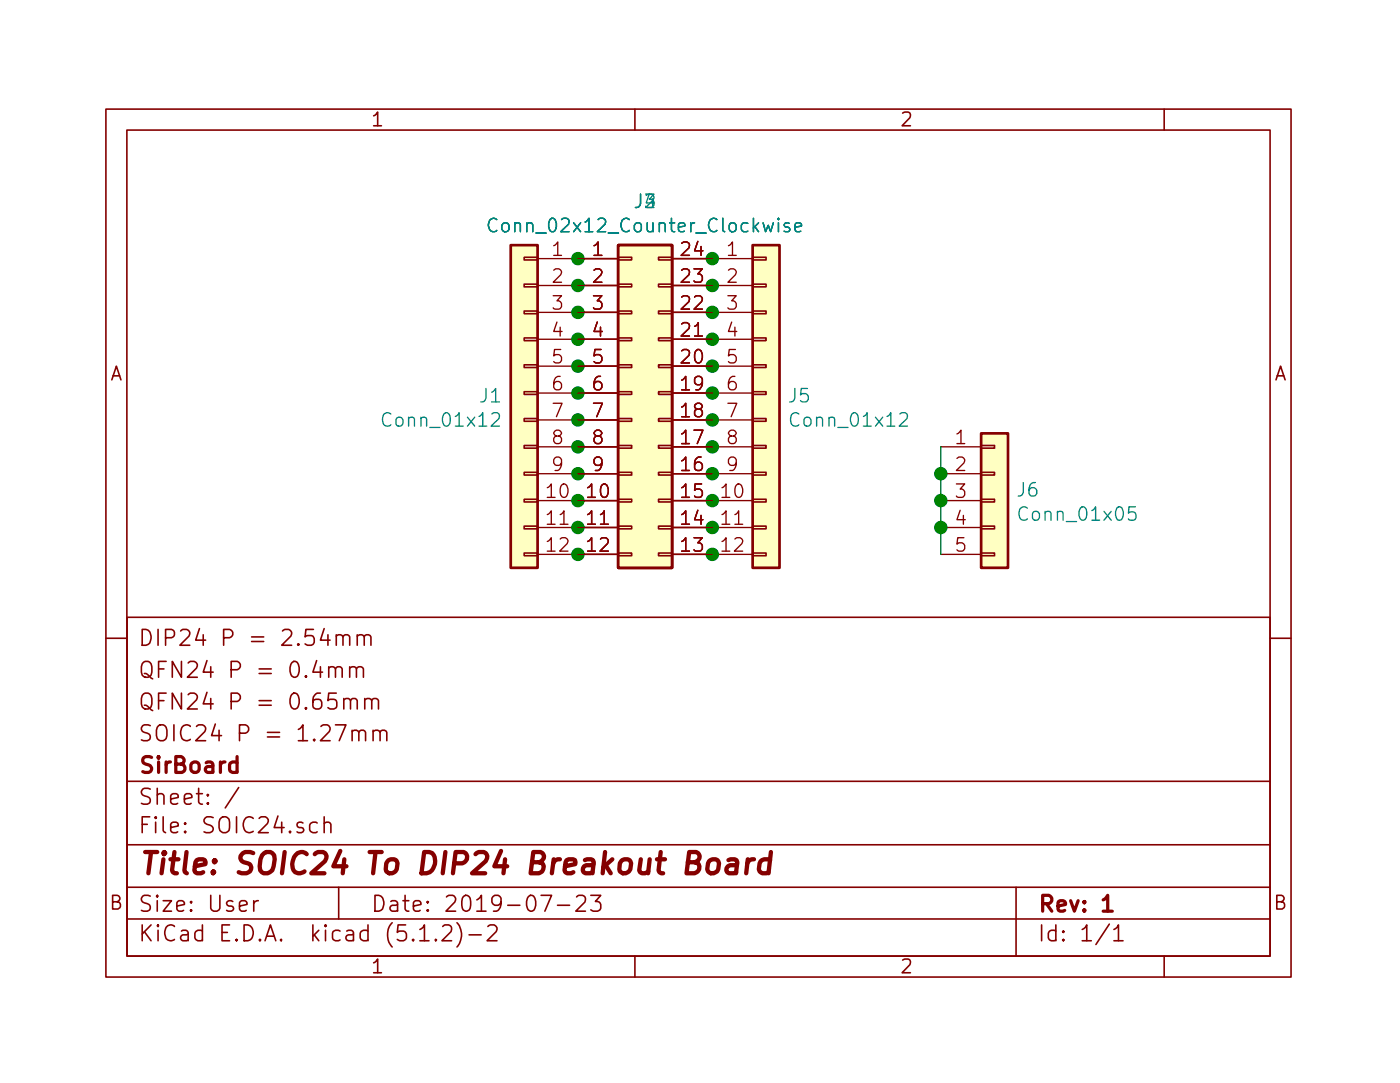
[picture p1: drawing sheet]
EESchema Schematic File Version 4
LIBS:SOIC24-cache
EELAYER 29 0
EELAYER END
$Descr User 5197 4016
encoding utf-8
Sheet 1 1
Title "SOIC24 To DIP24 Breakout Board"
Date "2019-07-23"
Rev "1"
Comp "SirBoard"
Comment1 "SOIC24 P = 1.27mm"
Comment2 "QFN24 P = 0.65mm"
Comment3 "QFN24 P = 0.4mm"
Comment4 "DIP24 P = 2.54mm"
$EndDescr
$Comp
L Connector_Generic:Conn_01x12 J5
U 1 1
P 2850 1450
F 0 "J5" H 2929 1442 50  0000 L CNN
F 1 "Conn_01x12" H 2929 1352 50  0000 L CNN
F 2 "Connector_PinHeader_2.54mm:PinHeader_1x12_P2.54mm_Vertical" H 2850 1450 50  0001 C CNN
F 3 "~" H 2850 1450 50  0001 C CNN
	1    2850 1450
	1    0    0    -1  
$EndComp
$Comp
L Connector_Generic:Conn_01x12 J1
U 1 1
P 1950 1450
F 0 "J1" H 2029 1442 50  0000 L CNN
F 1 "Conn_01x12" H 2029 1352 50  0000 L CNN
F 2 "Connector_PinHeader_2.54mm:PinHeader_1x12_P2.54mm_Vertical" H 1950 1450 50  0001 C CNN
F 3 "~" H 1950 1450 50  0001 C CNN
	1    1950 1450
	-1   0    0    -1  
$EndComp
$Comp
L Connector_Generic:Conn_02x12_Counter_Clockwise J3
U 1 1
P 2350 1450
F 0 "J3" H 2400 2165 50  0000 C CNN
F 1 "Conn_02x12_Counter_Clockwise" H 2400 2075 50  0000 C CNN
F 2 "Package_SO:SOIC-24W_7.5x15.4mm_P1.27mm" H 2350 1450 50  0001 C CNN
F 3 "~" H 2350 1450 50  0001 C CNN
	1    2350 1450
	1    0    0    -1  
$EndComp
$Comp
L Connector_Generic:Conn_02x12_Counter_Clockwise J2
U 1 1
P 2350 1450
F 0 "J2" H 2400 2165 50  0000 C CNN
F 1 "Conn_02x12_Counter_Clockwise" H 2400 2075 50  0000 C CNN
F 2 "Package_DFN_QFN:QFN-24-1EP_3x3mm_P0.4mm_EP1.75x1.6mm" H 2350 1450 50  0001 C CNN
F 3 "~" H 2350 1450 50  0001 C CNN
	1    2350 1450
	1    0    0    -1  
$EndComp
Connection ~ 2150 950 
Connection ~ 2150 1050
Connection ~ 2150 1150
Connection ~ 2150 1250
Connection ~ 2150 1350
Connection ~ 2150 1450
Connection ~ 2150 1550
Connection ~ 2150 1650
Connection ~ 2150 1750
Connection ~ 2150 1850
Connection ~ 2150 1950
Connection ~ 2150 2050
Connection ~ 2650 950 
Connection ~ 2650 1050
Connection ~ 2650 1150
Connection ~ 2650 1250
Connection ~ 2650 1350
Connection ~ 2650 1450
Connection ~ 2650 1550
Connection ~ 2650 1650
Connection ~ 2650 1750
Connection ~ 2650 1850
Connection ~ 2650 1950
Connection ~ 2650 2050
$Comp
L Connector_Generic:Conn_02x12_Counter_Clockwise J4
U 1 1
P 2350 1450
F 0 "J4" H 2400 2165 50  0000 C CNN
F 1 "Conn_02x12_Counter_Clockwise" H 2400 2075 50  0000 C CNN
F 2 "Package_DFN_QFN:QFN-24-1EP_5x5mm_P0.65mm_EP3.4x3.4mm" H 2350 1450 50  0001 C CNN
F 3 "~" H 2350 1450 50  0001 C CNN
	1    2350 1450
	1    0    0    -1  
$EndComp
$Comp
L Connector_Generic:Conn_01x05 J6
U 1 1
P 3700 1850
F 0 "J6" H 3779 1892 50  0000 L CNN
F 1 "Conn_01x05" H 3779 1802 50  0000 L CNN
F 2 "Connector_PinHeader_2.54mm:PinHeader_1x05_P2.54mm_Vertical" H 3700 1850 50  0001 C CNN
F 3 "~" H 3700 1850 50  0001 C CNN
	1    3700 1850
	1    0    0    -1  
$EndComp
Wire Wire Line
	3500 2050 3500 1950
Connection ~ 3500 1750
Wire Wire Line
	3500 1750 3500 1650
Connection ~ 3500 1850
Wire Wire Line
	3500 1850 3500 1750
Connection ~ 3500 1950
Wire Wire Line
	3500 1950 3500 1850
$EndSCHEMATC
